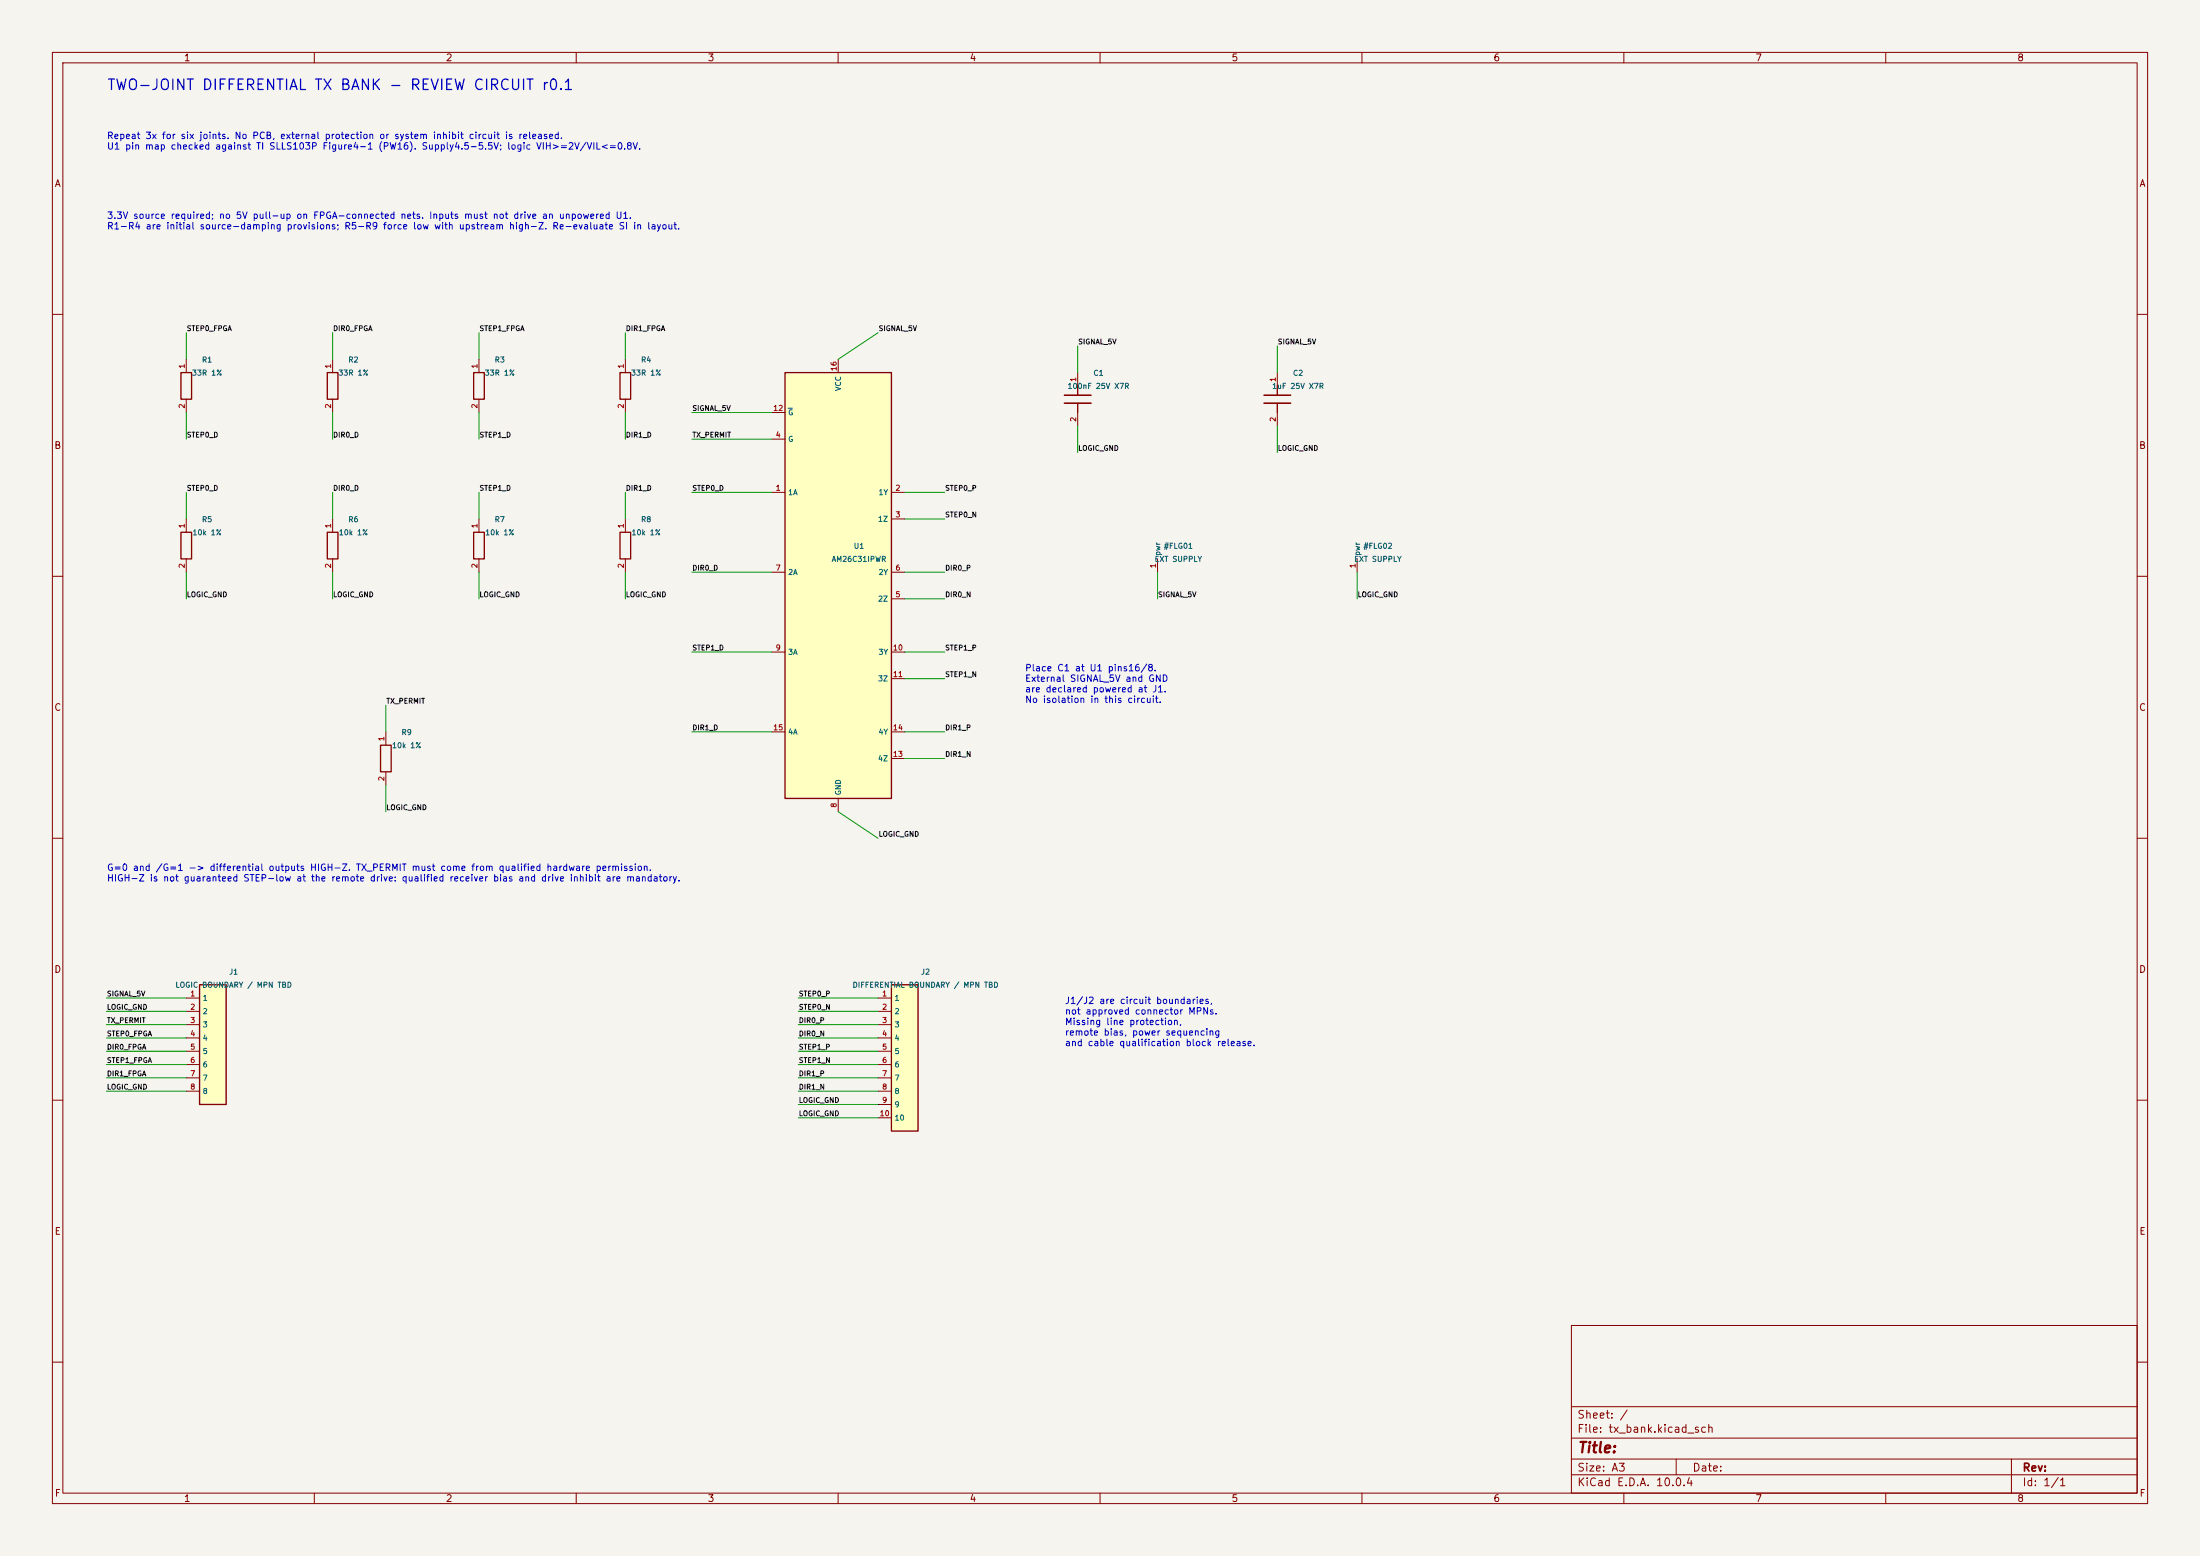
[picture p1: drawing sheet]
(kicad_sch (version 20250114) (generator "eeschema") (paper "A3")
(lib_symbols (symbol "CNC:AM26C31IPWR" (pin_names (offset 0.5)) (in_bom yes) (on_board yes) (property "Reference" "U" (at 0 0 0) (effects (font (size 1.0 1.0)) hide))(property "Value" "AM26C31IPWR" (at 0 0 0) (effects (font (size 1.0 1.0)) hide))(symbol "AM26C31IPWR_0_1" (rectangle (start -10.16 38.1) (end 10.16 -43.18) (stroke (width 0.254) (type default)) (fill (type background)))) (symbol "AM26C31IPWR_1_1" (pin input line (at -12.7 15.24 0) (length 2.54) (name "1A" (effects (font (size 1.0 1.0)) )) (number "1" (effects (font (size 1.0 1.0)) )))(pin tri_state line (at 12.7 15.24 180) (length 2.54) (name "1Y" (effects (font (size 1.0 1.0)) )) (number "2" (effects (font (size 1.0 1.0)) )))(pin tri_state line (at 12.7 10.16 180) (length 2.54) (name "1Z" (effects (font (size 1.0 1.0)) )) (number "3" (effects (font (size 1.0 1.0)) )))(pin input line (at -12.7 25.4 0) (length 2.54) (name "G" (effects (font (size 1.0 1.0)) )) (number "4" (effects (font (size 1.0 1.0)) )))(pin tri_state line (at 12.7 -5.08 180) (length 2.54) (name "2Z" (effects (font (size 1.0 1.0)) )) (number "5" (effects (font (size 1.0 1.0)) )))(pin tri_state line (at 12.7 0 180) (length 2.54) (name "2Y" (effects (font (size 1.0 1.0)) )) (number "6" (effects (font (size 1.0 1.0)) )))(pin input line (at -12.7 0 0) (length 2.54) (name "2A" (effects (font (size 1.0 1.0)) )) (number "7" (effects (font (size 1.0 1.0)) )))(pin power_in line (at 0 -45.72 90) (length 2.54) (name "GND" (effects (font (size 1.0 1.0)) )) (number "8" (effects (font (size 1.0 1.0)) )))(pin input line (at -12.7 -15.24 0) (length 2.54) (name "3A" (effects (font (size 1.0 1.0)) )) (number "9" (effects (font (size 1.0 1.0)) )))(pin tri_state line (at 12.7 -15.24 180) (length 2.54) (name "3Y" (effects (font (size 1.0 1.0)) )) (number "10" (effects (font (size 1.0 1.0)) )))(pin tri_state line (at 12.7 -20.32 180) (length 2.54) (name "3Z" (effects (font (size 1.0 1.0)) )) (number "11" (effects (font (size 1.0 1.0)) )))(pin input line (at -12.7 30.48 0) (length 2.54) (name "~{G}" (effects (font (size 1.0 1.0)) )) (number "12" (effects (font (size 1.0 1.0)) )))(pin tri_state line (at 12.7 -35.56 180) (length 2.54) (name "4Z" (effects (font (size 1.0 1.0)) )) (number "13" (effects (font (size 1.0 1.0)) )))(pin tri_state line (at 12.7 -30.48 180) (length 2.54) (name "4Y" (effects (font (size 1.0 1.0)) )) (number "14" (effects (font (size 1.0 1.0)) )))(pin input line (at -12.7 -30.48 0) (length 2.54) (name "4A" (effects (font (size 1.0 1.0)) )) (number "15" (effects (font (size 1.0 1.0)) )))(pin power_in line (at 0 40.64 270) (length 2.54) (name "VCC" (effects (font (size 1.0 1.0)) )) (number "16" (effects (font (size 1.0 1.0)) )))))(symbol "CNC:R" (pin_names (offset 0.5)) (in_bom yes) (on_board yes) (property "Reference" "R" (at 0 0 0) (effects (font (size 1.0 1.0)) hide))(property "Value" "R" (at 0 0 0) (effects (font (size 1.0 1.0)) hide))(symbol "R_0_1" (rectangle (start -1.016 2.54) (end 1.016 -2.54) (stroke (width 0.254) (type default)) (fill (type none)))) (symbol "R_1_1" (pin passive line (at 0 5.08 270) (length 2.54) (name "" (effects (font (size 1.0 1.0)) )) (number "1" (effects (font (size 1.0 1.0)) )))(pin passive line (at 0 -5.08 90) (length 2.54) (name "" (effects (font (size 1.0 1.0)) )) (number "2" (effects (font (size 1.0 1.0)) )))))(symbol "CNC:C" (pin_names (offset 0.5)) (in_bom yes) (on_board yes) (property "Reference" "C" (at 0 0 0) (effects (font (size 1.0 1.0)) hide))(property "Value" "C" (at 0 0 0) (effects (font (size 1.0 1.0)) hide))(symbol "C_0_1" (polyline (pts (xy -2.54 0.762) (xy 2.54 0.762)) (stroke (width 0.3) (type default)) (fill (type none)))(polyline (pts (xy -2.54 -0.762) (xy 2.54 -0.762)) (stroke (width 0.3) (type default)) (fill (type none)))(polyline (pts (xy 0 2.54) (xy 0 0.762)) (stroke (width 0.254) (type default)) (fill (type none)))(polyline (pts (xy 0 -0.762) (xy 0 -2.54)) (stroke (width 0.254) (type default)) (fill (type none)))) (symbol "C_1_1" (pin passive line (at 0 5.08 270) (length 2.54) (name "" (effects (font (size 1.0 1.0)) )) (number "1" (effects (font (size 1.0 1.0)) )))(pin passive line (at 0 -5.08 90) (length 2.54) (name "" (effects (font (size 1.0 1.0)) )) (number "2" (effects (font (size 1.0 1.0)) )))))(symbol "CNC:Conn8" (pin_names (offset 0.5)) (in_bom yes) (on_board yes) (property "Reference" "J" (at 0 0 0) (effects (font (size 1.0 1.0)) hide))(property "Value" "Conn8" (at 0 0 0) (effects (font (size 1.0 1.0)) hide))(symbol "Conn8_0_1" (rectangle (start -2.54 2.54) (end 2.54 -20.32) (stroke (width 0.254) (type default)) (fill (type background)))) (symbol "Conn8_1_1" (pin passive line (at -5.08 0.0 0) (length 2.54) (name "1" (effects (font (size 1.0 1.0)) )) (number "1" (effects (font (size 1.0 1.0)) )))(pin passive line (at -5.08 -2.54 0) (length 2.54) (name "2" (effects (font (size 1.0 1.0)) )) (number "2" (effects (font (size 1.0 1.0)) )))(pin passive line (at -5.08 -5.08 0) (length 2.54) (name "3" (effects (font (size 1.0 1.0)) )) (number "3" (effects (font (size 1.0 1.0)) )))(pin passive line (at -5.08 -7.62 0) (length 2.54) (name "4" (effects (font (size 1.0 1.0)) )) (number "4" (effects (font (size 1.0 1.0)) )))(pin passive line (at -5.08 -10.16 0) (length 2.54) (name "5" (effects (font (size 1.0 1.0)) )) (number "5" (effects (font (size 1.0 1.0)) )))(pin passive line (at -5.08 -12.7 0) (length 2.54) (name "6" (effects (font (size 1.0 1.0)) )) (number "6" (effects (font (size 1.0 1.0)) )))(pin passive line (at -5.08 -15.24 0) (length 2.54) (name "7" (effects (font (size 1.0 1.0)) )) (number "7" (effects (font (size 1.0 1.0)) )))(pin passive line (at -5.08 -17.78 0) (length 2.54) (name "8" (effects (font (size 1.0 1.0)) )) (number "8" (effects (font (size 1.0 1.0)) )))))(symbol "CNC:Conn10" (pin_names (offset 0.5)) (in_bom yes) (on_board yes) (property "Reference" "J" (at 0 0 0) (effects (font (size 1.0 1.0)) hide))(property "Value" "Conn10" (at 0 0 0) (effects (font (size 1.0 1.0)) hide))(symbol "Conn10_0_1" (rectangle (start -2.54 2.54) (end 2.54 -25.4) (stroke (width 0.254) (type default)) (fill (type background)))) (symbol "Conn10_1_1" (pin passive line (at -5.08 0.0 0) (length 2.54) (name "1" (effects (font (size 1.0 1.0)) )) (number "1" (effects (font (size 1.0 1.0)) )))(pin passive line (at -5.08 -2.54 0) (length 2.54) (name "2" (effects (font (size 1.0 1.0)) )) (number "2" (effects (font (size 1.0 1.0)) )))(pin passive line (at -5.08 -5.08 0) (length 2.54) (name "3" (effects (font (size 1.0 1.0)) )) (number "3" (effects (font (size 1.0 1.0)) )))(pin passive line (at -5.08 -7.62 0) (length 2.54) (name "4" (effects (font (size 1.0 1.0)) )) (number "4" (effects (font (size 1.0 1.0)) )))(pin passive line (at -5.08 -10.16 0) (length 2.54) (name "5" (effects (font (size 1.0 1.0)) )) (number "5" (effects (font (size 1.0 1.0)) )))(pin passive line (at -5.08 -12.7 0) (length 2.54) (name "6" (effects (font (size 1.0 1.0)) )) (number "6" (effects (font (size 1.0 1.0)) )))(pin passive line (at -5.08 -15.24 0) (length 2.54) (name "7" (effects (font (size 1.0 1.0)) )) (number "7" (effects (font (size 1.0 1.0)) )))(pin passive line (at -5.08 -17.78 0) (length 2.54) (name "8" (effects (font (size 1.0 1.0)) )) (number "8" (effects (font (size 1.0 1.0)) )))(pin passive line (at -5.08 -20.32 0) (length 2.54) (name "9" (effects (font (size 1.0 1.0)) )) (number "9" (effects (font (size 1.0 1.0)) )))(pin passive line (at -5.08 -22.86 0) (length 2.54) (name "10" (effects (font (size 1.0 1.0)) )) (number "10" (effects (font (size 1.0 1.0)) )))))(symbol "CNC:PWR_FLAG" (pin_names (offset 0.5)) (in_bom yes) (on_board yes) (property "Reference" "#FLG" (at 0 0 0) (effects (font (size 1.0 1.0)) hide))(property "Value" "PWR_FLAG" (at 0 0 0) (effects (font (size 1.0 1.0)) hide))(symbol "PWR_FLAG_0_1" ) (symbol "PWR_FLAG_1_1" (pin power_out line (at 0 0 90) (length 2.54) (name "pwr" (effects (font (size 1.0 1.0)) )) (number "1" (effects (font (size 1.0 1.0)) ))))))
(symbol (lib_id "CNC:AM26C31IPWR") (at 160.02 109.22 0) (unit 1) (in_bom yes) (on_board yes) (dnp no) (property "Reference" "U1" (at 164.02 104.22 0) (effects (font (size 1.0 1.0)) ))(property "Value" "AM26C31IPWR" (at 164.02 106.72 0) (effects (font (size 1.0 1.0)) ))(property "Footprint" "Package_SO:TSSOP-16_4.4x5mm_P0.65mm" (at 160.02 109.22 0) (effects (font (size 1.0 1.0)) hide))(property "MPN" "AM26C31IPWR" (at 160.02 109.22 0) (effects (font (size 1.0 1.0)) hide)))
(wire (pts (xy 147.32 93.98) (xy 132.08 93.98)) (stroke (width 0) (type default)))
(label "STEP0_D" (at 132.08 93.98 0) (effects (font (size 0.95 0.95)) (justify left bottom)))
(wire (pts (xy 172.72 93.98) (xy 180.34 93.98)) (stroke (width 0) (type default)))
(label "STEP0_P" (at 180.34 93.98 0) (effects (font (size 0.95 0.95)) (justify left bottom)))
(wire (pts (xy 172.72 99.06) (xy 180.34 99.06)) (stroke (width 0) (type default)))
(label "STEP0_N" (at 180.34 99.06 0) (effects (font (size 0.95 0.95)) (justify left bottom)))
(wire (pts (xy 147.32 83.82) (xy 132.08 83.82)) (stroke (width 0) (type default)))
(label "TX_PERMIT" (at 132.08 83.82 0) (effects (font (size 0.95 0.95)) (justify left bottom)))
(wire (pts (xy 172.72 114.3) (xy 180.34 114.3)) (stroke (width 0) (type default)))
(label "DIR0_N" (at 180.34 114.3 0) (effects (font (size 0.95 0.95)) (justify left bottom)))
(wire (pts (xy 172.72 109.22) (xy 180.34 109.22)) (stroke (width 0) (type default)))
(label "DIR0_P" (at 180.34 109.22 0) (effects (font (size 0.95 0.95)) (justify left bottom)))
(wire (pts (xy 147.32 109.22) (xy 132.08 109.22)) (stroke (width 0) (type default)))
(label "DIR0_D" (at 132.08 109.22 0) (effects (font (size 0.95 0.95)) (justify left bottom)))
(wire (pts (xy 160.02 154.94) (xy 167.64 160.02)) (stroke (width 0) (type default)))
(label "LOGIC_GND" (at 167.64 160.02 0) (effects (font (size 0.95 0.95)) (justify left bottom)))
(wire (pts (xy 147.32 124.46) (xy 132.08 124.46)) (stroke (width 0) (type default)))
(label "STEP1_D" (at 132.08 124.46 0) (effects (font (size 0.95 0.95)) (justify left bottom)))
(wire (pts (xy 172.72 124.46) (xy 180.34 124.46)) (stroke (width 0) (type default)))
(label "STEP1_P" (at 180.34 124.46 0) (effects (font (size 0.95 0.95)) (justify left bottom)))
(wire (pts (xy 172.72 129.54) (xy 180.34 129.54)) (stroke (width 0) (type default)))
(label "STEP1_N" (at 180.34 129.54 0) (effects (font (size 0.95 0.95)) (justify left bottom)))
(wire (pts (xy 147.32 78.74) (xy 132.08 78.74)) (stroke (width 0) (type default)))
(label "SIGNAL_5V" (at 132.08 78.74 0) (effects (font (size 0.95 0.95)) (justify left bottom)))
(wire (pts (xy 172.72 144.78) (xy 180.34 144.78)) (stroke (width 0) (type default)))
(label "DIR1_N" (at 180.34 144.78 0) (effects (font (size 0.95 0.95)) (justify left bottom)))
(wire (pts (xy 172.72 139.7) (xy 180.34 139.7)) (stroke (width 0) (type default)))
(label "DIR1_P" (at 180.34 139.7 0) (effects (font (size 0.95 0.95)) (justify left bottom)))
(wire (pts (xy 147.32 139.7) (xy 132.08 139.7)) (stroke (width 0) (type default)))
(label "DIR1_D" (at 132.08 139.7 0) (effects (font (size 0.95 0.95)) (justify left bottom)))
(wire (pts (xy 160.02 68.58) (xy 167.64 63.5)) (stroke (width 0) (type default)))
(label "SIGNAL_5V" (at 167.64 63.5 0) (effects (font (size 0.95 0.95)) (justify left bottom)))
(symbol (lib_id "CNC:R") (at 35.56 73.66 0) (unit 1) (in_bom yes) (on_board yes) (dnp no) (property "Reference" "R1" (at 39.56 68.66 0) (effects (font (size 1.0 1.0)) ))(property "Value" "33R 1%" (at 39.56 71.16 0) (effects (font (size 1.0 1.0)) ))(property "Footprint" "Resistor_SMD:R_0603_1608Metric" (at 35.56 73.66 0) (effects (font (size 1.0 1.0)) hide))(property "MPN" "" (at 35.56 73.66 0) (effects (font (size 1.0 1.0)) hide)))
(wire (pts (xy 35.56 68.58) (xy 35.56 63.5)) (stroke (width 0) (type default)))
(label "STEP0_FPGA" (at 35.56 63.5 0) (effects (font (size 0.95 0.95)) (justify left bottom)))
(wire (pts (xy 35.56 78.74) (xy 35.56 83.82)) (stroke (width 0) (type default)))
(label "STEP0_D" (at 35.56 83.82 0) (effects (font (size 0.95 0.95)) (justify left bottom)))
(symbol (lib_id "CNC:R") (at 35.56 104.14 0) (unit 1) (in_bom yes) (on_board yes) (dnp no) (property "Reference" "R5" (at 39.56 99.14 0) (effects (font (size 1.0 1.0)) ))(property "Value" "10k 1%" (at 39.56 101.64 0) (effects (font (size 1.0 1.0)) ))(property "Footprint" "Resistor_SMD:R_0603_1608Metric" (at 35.56 104.14 0) (effects (font (size 1.0 1.0)) hide))(property "MPN" "" (at 35.56 104.14 0) (effects (font (size 1.0 1.0)) hide)))
(wire (pts (xy 35.56 99.06) (xy 35.56 93.98)) (stroke (width 0) (type default)))
(label "STEP0_D" (at 35.56 93.98 0) (effects (font (size 0.95 0.95)) (justify left bottom)))
(wire (pts (xy 35.56 109.22) (xy 35.56 114.3)) (stroke (width 0) (type default)))
(label "LOGIC_GND" (at 35.56 114.3 0) (effects (font (size 0.95 0.95)) (justify left bottom)))
(symbol (lib_id "CNC:R") (at 63.5 73.66 0) (unit 1) (in_bom yes) (on_board yes) (dnp no) (property "Reference" "R2" (at 67.5 68.66 0) (effects (font (size 1.0 1.0)) ))(property "Value" "33R 1%" (at 67.5 71.16 0) (effects (font (size 1.0 1.0)) ))(property "Footprint" "Resistor_SMD:R_0603_1608Metric" (at 63.5 73.66 0) (effects (font (size 1.0 1.0)) hide))(property "MPN" "" (at 63.5 73.66 0) (effects (font (size 1.0 1.0)) hide)))
(wire (pts (xy 63.5 68.58) (xy 63.5 63.5)) (stroke (width 0) (type default)))
(label "DIR0_FPGA" (at 63.5 63.5 0) (effects (font (size 0.95 0.95)) (justify left bottom)))
(wire (pts (xy 63.5 78.74) (xy 63.5 83.82)) (stroke (width 0) (type default)))
(label "DIR0_D" (at 63.5 83.82 0) (effects (font (size 0.95 0.95)) (justify left bottom)))
(symbol (lib_id "CNC:R") (at 63.5 104.14 0) (unit 1) (in_bom yes) (on_board yes) (dnp no) (property "Reference" "R6" (at 67.5 99.14 0) (effects (font (size 1.0 1.0)) ))(property "Value" "10k 1%" (at 67.5 101.64 0) (effects (font (size 1.0 1.0)) ))(property "Footprint" "Resistor_SMD:R_0603_1608Metric" (at 63.5 104.14 0) (effects (font (size 1.0 1.0)) hide))(property "MPN" "" (at 63.5 104.14 0) (effects (font (size 1.0 1.0)) hide)))
(wire (pts (xy 63.5 99.06) (xy 63.5 93.98)) (stroke (width 0) (type default)))
(label "DIR0_D" (at 63.5 93.98 0) (effects (font (size 0.95 0.95)) (justify left bottom)))
(wire (pts (xy 63.5 109.22) (xy 63.5 114.3)) (stroke (width 0) (type default)))
(label "LOGIC_GND" (at 63.5 114.3 0) (effects (font (size 0.95 0.95)) (justify left bottom)))
(symbol (lib_id "CNC:R") (at 91.44 73.66 0) (unit 1) (in_bom yes) (on_board yes) (dnp no) (property "Reference" "R3" (at 95.44 68.66 0) (effects (font (size 1.0 1.0)) ))(property "Value" "33R 1%" (at 95.44 71.16 0) (effects (font (size 1.0 1.0)) ))(property "Footprint" "Resistor_SMD:R_0603_1608Metric" (at 91.44 73.66 0) (effects (font (size 1.0 1.0)) hide))(property "MPN" "" (at 91.44 73.66 0) (effects (font (size 1.0 1.0)) hide)))
(wire (pts (xy 91.44 68.58) (xy 91.44 63.5)) (stroke (width 0) (type default)))
(label "STEP1_FPGA" (at 91.44 63.5 0) (effects (font (size 0.95 0.95)) (justify left bottom)))
(wire (pts (xy 91.44 78.74) (xy 91.44 83.82)) (stroke (width 0) (type default)))
(label "STEP1_D" (at 91.44 83.82 0) (effects (font (size 0.95 0.95)) (justify left bottom)))
(symbol (lib_id "CNC:R") (at 91.44 104.14 0) (unit 1) (in_bom yes) (on_board yes) (dnp no) (property "Reference" "R7" (at 95.44 99.14 0) (effects (font (size 1.0 1.0)) ))(property "Value" "10k 1%" (at 95.44 101.64 0) (effects (font (size 1.0 1.0)) ))(property "Footprint" "Resistor_SMD:R_0603_1608Metric" (at 91.44 104.14 0) (effects (font (size 1.0 1.0)) hide))(property "MPN" "" (at 91.44 104.14 0) (effects (font (size 1.0 1.0)) hide)))
(wire (pts (xy 91.44 99.06) (xy 91.44 93.98)) (stroke (width 0) (type default)))
(label "STEP1_D" (at 91.44 93.98 0) (effects (font (size 0.95 0.95)) (justify left bottom)))
(wire (pts (xy 91.44 109.22) (xy 91.44 114.3)) (stroke (width 0) (type default)))
(label "LOGIC_GND" (at 91.44 114.3 0) (effects (font (size 0.95 0.95)) (justify left bottom)))
(symbol (lib_id "CNC:R") (at 119.38000000000001 73.66 0) (unit 1) (in_bom yes) (on_board yes) (dnp no) (property "Reference" "R4" (at 123.38000000000001 68.66 0) (effects (font (size 1.0 1.0)) ))(property "Value" "33R 1%" (at 123.38000000000001 71.16 0) (effects (font (size 1.0 1.0)) ))(property "Footprint" "Resistor_SMD:R_0603_1608Metric" (at 119.38000000000001 73.66 0) (effects (font (size 1.0 1.0)) hide))(property "MPN" "" (at 119.38000000000001 73.66 0) (effects (font (size 1.0 1.0)) hide)))
(wire (pts (xy 119.38 68.58) (xy 119.38 63.5)) (stroke (width 0) (type default)))
(label "DIR1_FPGA" (at 119.38 63.5 0) (effects (font (size 0.95 0.95)) (justify left bottom)))
(wire (pts (xy 119.38 78.74) (xy 119.38 83.82)) (stroke (width 0) (type default)))
(label "DIR1_D" (at 119.38 83.82 0) (effects (font (size 0.95 0.95)) (justify left bottom)))
(symbol (lib_id "CNC:R") (at 119.38000000000001 104.14 0) (unit 1) (in_bom yes) (on_board yes) (dnp no) (property "Reference" "R8" (at 123.38000000000001 99.14 0) (effects (font (size 1.0 1.0)) ))(property "Value" "10k 1%" (at 123.38000000000001 101.64 0) (effects (font (size 1.0 1.0)) ))(property "Footprint" "Resistor_SMD:R_0603_1608Metric" (at 119.38000000000001 104.14 0) (effects (font (size 1.0 1.0)) hide))(property "MPN" "" (at 119.38000000000001 104.14 0) (effects (font (size 1.0 1.0)) hide)))
(wire (pts (xy 119.38 99.06) (xy 119.38 93.98)) (stroke (width 0) (type default)))
(label "DIR1_D" (at 119.38 93.98 0) (effects (font (size 0.95 0.95)) (justify left bottom)))
(wire (pts (xy 119.38 109.22) (xy 119.38 114.3)) (stroke (width 0) (type default)))
(label "LOGIC_GND" (at 119.38 114.3 0) (effects (font (size 0.95 0.95)) (justify left bottom)))
(symbol (lib_id "CNC:R") (at 73.66 144.78 0) (unit 1) (in_bom yes) (on_board yes) (dnp no) (property "Reference" "R9" (at 77.66 139.78 0) (effects (font (size 1.0 1.0)) ))(property "Value" "10k 1%" (at 77.66 142.28 0) (effects (font (size 1.0 1.0)) ))(property "Footprint" "Resistor_SMD:R_0603_1608Metric" (at 73.66 144.78 0) (effects (font (size 1.0 1.0)) hide))(property "MPN" "" (at 73.66 144.78 0) (effects (font (size 1.0 1.0)) hide)))
(wire (pts (xy 73.66 139.7) (xy 73.66 134.62)) (stroke (width 0) (type default)))
(label "TX_PERMIT" (at 73.66 134.62 0) (effects (font (size 0.95 0.95)) (justify left bottom)))
(wire (pts (xy 73.66 149.86) (xy 73.66 154.94)) (stroke (width 0) (type default)))
(label "LOGIC_GND" (at 73.66 154.94 0) (effects (font (size 0.95 0.95)) (justify left bottom)))
(symbol (lib_id "CNC:C") (at 205.74 76.2 0) (unit 1) (in_bom yes) (on_board yes) (dnp no) (property "Reference" "C1" (at 209.74 71.2 0) (effects (font (size 1.0 1.0)) ))(property "Value" "100nF 25V X7R" (at 209.74 73.7 0) (effects (font (size 1.0 1.0)) ))(property "Footprint" "Capacitor_SMD:C_0603_1608Metric" (at 205.74 76.2 0) (effects (font (size 1.0 1.0)) hide))(property "MPN" "" (at 205.74 76.2 0) (effects (font (size 1.0 1.0)) hide)))
(wire (pts (xy 205.74 71.12) (xy 205.74 66.04)) (stroke (width 0) (type default)))
(label "SIGNAL_5V" (at 205.74 66.04 0) (effects (font (size 0.95 0.95)) (justify left bottom)))
(wire (pts (xy 205.74 81.28) (xy 205.74 86.36)) (stroke (width 0) (type default)))
(label "LOGIC_GND" (at 205.74 86.36 0) (effects (font (size 0.95 0.95)) (justify left bottom)))
(symbol (lib_id "CNC:C") (at 243.84 76.2 0) (unit 1) (in_bom yes) (on_board yes) (dnp no) (property "Reference" "C2" (at 247.84 71.2 0) (effects (font (size 1.0 1.0)) ))(property "Value" "1uF 25V X7R" (at 247.84 73.7 0) (effects (font (size 1.0 1.0)) ))(property "Footprint" "Capacitor_SMD:C_0603_1608Metric" (at 243.84 76.2 0) (effects (font (size 1.0 1.0)) hide))(property "MPN" "" (at 243.84 76.2 0) (effects (font (size 1.0 1.0)) hide)))
(wire (pts (xy 243.84 71.12) (xy 243.84 66.04)) (stroke (width 0) (type default)))
(label "SIGNAL_5V" (at 243.84 66.04 0) (effects (font (size 0.95 0.95)) (justify left bottom)))
(wire (pts (xy 243.84 81.28) (xy 243.84 86.36)) (stroke (width 0) (type default)))
(label "LOGIC_GND" (at 243.84 86.36 0) (effects (font (size 0.95 0.95)) (justify left bottom)))
(symbol (lib_id "CNC:Conn8") (at 40.64 190.5 0) (unit 1) (in_bom yes) (on_board yes) (dnp no) (property "Reference" "J1" (at 44.64 185.5 0) (effects (font (size 1.0 1.0)) ))(property "Value" "LOGIC BOUNDARY / MPN TBD" (at 44.64 188.0 0) (effects (font (size 1.0 1.0)) ))(property "Footprint" "" (at 40.64 190.5 0) (effects (font (size 1.0 1.0)) hide))(property "MPN" "" (at 40.64 190.5 0) (effects (font (size 1.0 1.0)) hide)))
(wire (pts (xy 35.56 190.5) (xy 20.32 190.5)) (stroke (width 0) (type default)))
(label "SIGNAL_5V" (at 20.32 190.5 0) (effects (font (size 0.95 0.95)) (justify left bottom)))
(wire (pts (xy 35.56 193.04) (xy 20.32 193.04)) (stroke (width 0) (type default)))
(label "LOGIC_GND" (at 20.32 193.04 0) (effects (font (size 0.95 0.95)) (justify left bottom)))
(wire (pts (xy 35.56 195.58) (xy 20.32 195.58)) (stroke (width 0) (type default)))
(label "TX_PERMIT" (at 20.32 195.58 0) (effects (font (size 0.95 0.95)) (justify left bottom)))
(wire (pts (xy 35.56 198.12) (xy 20.32 198.12)) (stroke (width 0) (type default)))
(label "STEP0_FPGA" (at 20.32 198.12 0) (effects (font (size 0.95 0.95)) (justify left bottom)))
(wire (pts (xy 35.56 200.66) (xy 20.32 200.66)) (stroke (width 0) (type default)))
(label "DIR0_FPGA" (at 20.32 200.66 0) (effects (font (size 0.95 0.95)) (justify left bottom)))
(wire (pts (xy 35.56 203.2) (xy 20.32 203.2)) (stroke (width 0) (type default)))
(label "STEP1_FPGA" (at 20.32 203.2 0) (effects (font (size 0.95 0.95)) (justify left bottom)))
(wire (pts (xy 35.56 205.74) (xy 20.32 205.74)) (stroke (width 0) (type default)))
(label "DIR1_FPGA" (at 20.32 205.74 0) (effects (font (size 0.95 0.95)) (justify left bottom)))
(wire (pts (xy 35.56 208.28) (xy 20.32 208.28)) (stroke (width 0) (type default)))
(label "LOGIC_GND" (at 20.32 208.28 0) (effects (font (size 0.95 0.95)) (justify left bottom)))
(symbol (lib_id "CNC:Conn10") (at 172.72 190.5 0) (unit 1) (in_bom yes) (on_board yes) (dnp no) (property "Reference" "J2" (at 176.72 185.5 0) (effects (font (size 1.0 1.0)) ))(property "Value" "DIFFERENTIAL BOUNDARY / MPN TBD" (at 176.72 188.0 0) (effects (font (size 1.0 1.0)) ))(property "Footprint" "" (at 172.72 190.5 0) (effects (font (size 1.0 1.0)) hide))(property "MPN" "" (at 172.72 190.5 0) (effects (font (size 1.0 1.0)) hide)))
(wire (pts (xy 167.64 190.5) (xy 152.4 190.5)) (stroke (width 0) (type default)))
(label "STEP0_P" (at 152.4 190.5 0) (effects (font (size 0.95 0.95)) (justify left bottom)))
(wire (pts (xy 167.64 193.04) (xy 152.4 193.04)) (stroke (width 0) (type default)))
(label "STEP0_N" (at 152.4 193.04 0) (effects (font (size 0.95 0.95)) (justify left bottom)))
(wire (pts (xy 167.64 195.58) (xy 152.4 195.58)) (stroke (width 0) (type default)))
(label "DIR0_P" (at 152.4 195.58 0) (effects (font (size 0.95 0.95)) (justify left bottom)))
(wire (pts (xy 167.64 198.12) (xy 152.4 198.12)) (stroke (width 0) (type default)))
(label "DIR0_N" (at 152.4 198.12 0) (effects (font (size 0.95 0.95)) (justify left bottom)))
(wire (pts (xy 167.64 200.66) (xy 152.4 200.66)) (stroke (width 0) (type default)))
(label "STEP1_P" (at 152.4 200.66 0) (effects (font (size 0.95 0.95)) (justify left bottom)))
(wire (pts (xy 167.64 203.2) (xy 152.4 203.2)) (stroke (width 0) (type default)))
(label "STEP1_N" (at 152.4 203.2 0) (effects (font (size 0.95 0.95)) (justify left bottom)))
(wire (pts (xy 167.64 205.74) (xy 152.4 205.74)) (stroke (width 0) (type default)))
(label "DIR1_P" (at 152.4 205.74 0) (effects (font (size 0.95 0.95)) (justify left bottom)))
(wire (pts (xy 167.64 208.28) (xy 152.4 208.28)) (stroke (width 0) (type default)))
(label "DIR1_N" (at 152.4 208.28 0) (effects (font (size 0.95 0.95)) (justify left bottom)))
(wire (pts (xy 167.64 210.82) (xy 152.4 210.82)) (stroke (width 0) (type default)))
(label "LOGIC_GND" (at 152.4 210.82 0) (effects (font (size 0.95 0.95)) (justify left bottom)))
(wire (pts (xy 167.64 213.36) (xy 152.4 213.36)) (stroke (width 0) (type default)))
(label "LOGIC_GND" (at 152.4 213.36 0) (effects (font (size 0.95 0.95)) (justify left bottom)))
(symbol (lib_id "CNC:PWR_FLAG") (at 220.98 109.22 0) (unit 1) (in_bom no) (on_board no) (dnp no) (property "Reference" "#FLG01" (at 224.98 104.22 0) (effects (font (size 1.0 1.0)) ))(property "Value" "EXT SUPPLY" (at 224.98 106.72 0) (effects (font (size 1.0 1.0)) ))(property "Footprint" "" (at 220.98 109.22 0) (effects (font (size 1.0 1.0)) hide))(property "MPN" "" (at 220.98 109.22 0) (effects (font (size 1.0 1.0)) hide)))
(wire (pts (xy 220.98 109.22) (xy 220.98 114.3)) (stroke (width 0) (type default)))
(label "SIGNAL_5V" (at 220.98 114.3 0) (effects (font (size 0.95 0.95)) (justify left bottom)))
(symbol (lib_id "CNC:PWR_FLAG") (at 259.08 109.22 0) (unit 1) (in_bom no) (on_board no) (dnp no) (property "Reference" "#FLG02" (at 263.08 104.22 0) (effects (font (size 1.0 1.0)) ))(property "Value" "EXT SUPPLY" (at 263.08 106.72 0) (effects (font (size 1.0 1.0)) ))(property "Footprint" "" (at 259.08 109.22 0) (effects (font (size 1.0 1.0)) hide))(property "MPN" "" (at 259.08 109.22 0) (effects (font (size 1.0 1.0)) hide)))
(wire (pts (xy 259.08 109.22) (xy 259.08 114.3)) (stroke (width 0) (type default)))
(label "LOGIC_GND" (at 259.08 114.3 0) (effects (font (size 0.95 0.95)) (justify left bottom)))
(text "TWO-JOINT DIFFERENTIAL TX BANK - REVIEW CIRCUIT r0.1" (at 20.32 15.24 0) (effects (font (size 2 2)) (justify left top)))
(text "Repeat 3x for six joints. No PCB, external protection or system inhibit circuit is released.\nU1 pin map checked against TI SLLS103P Figure4-1 (PW16). Supply4.5-5.5V; logic VIH>=2V/VIL<=0.8V." (at 20.32 25.4 0) (effects (font (size 1.25 1.25)) (justify left top)))
(text "3.3V source required; no 5V pull-up on FPGA-connected nets. Inputs must not drive an unpowered U1.\nR1-R4 are initial source-damping provisions; R5-R9 force low with upstream high-Z. Re-evaluate SI in layout." (at 20.32 40.64 0) (effects (font (size 1.25 1.25)) (justify left top)))
(text "Place C1 at U1 pins16/8.\nExternal SIGNAL_5V and GND\nare declared powered at J1.\nNo isolation in this circuit." (at 195.58 127 0) (effects (font (size 1.25 1.25)) (justify left top)))
(text "G=0 and /G=1 -> differential outputs HIGH-Z. TX_PERMIT must come from qualified hardware permission.\nHIGH-Z is not guaranteed STEP-low at the remote drive: qualified receiver bias and drive inhibit are mandatory." (at 20.32 165.1 0) (effects (font (size 1.25 1.25)) (justify left top)))
(text "J1/J2 are circuit boundaries,\nnot approved connector MPNs.\nMissing line protection,\nremote bias, power sequencing\nand cable qualification block release." (at 203.2 190.5 0) (effects (font (size 1.25 1.25)) (justify left top))))
